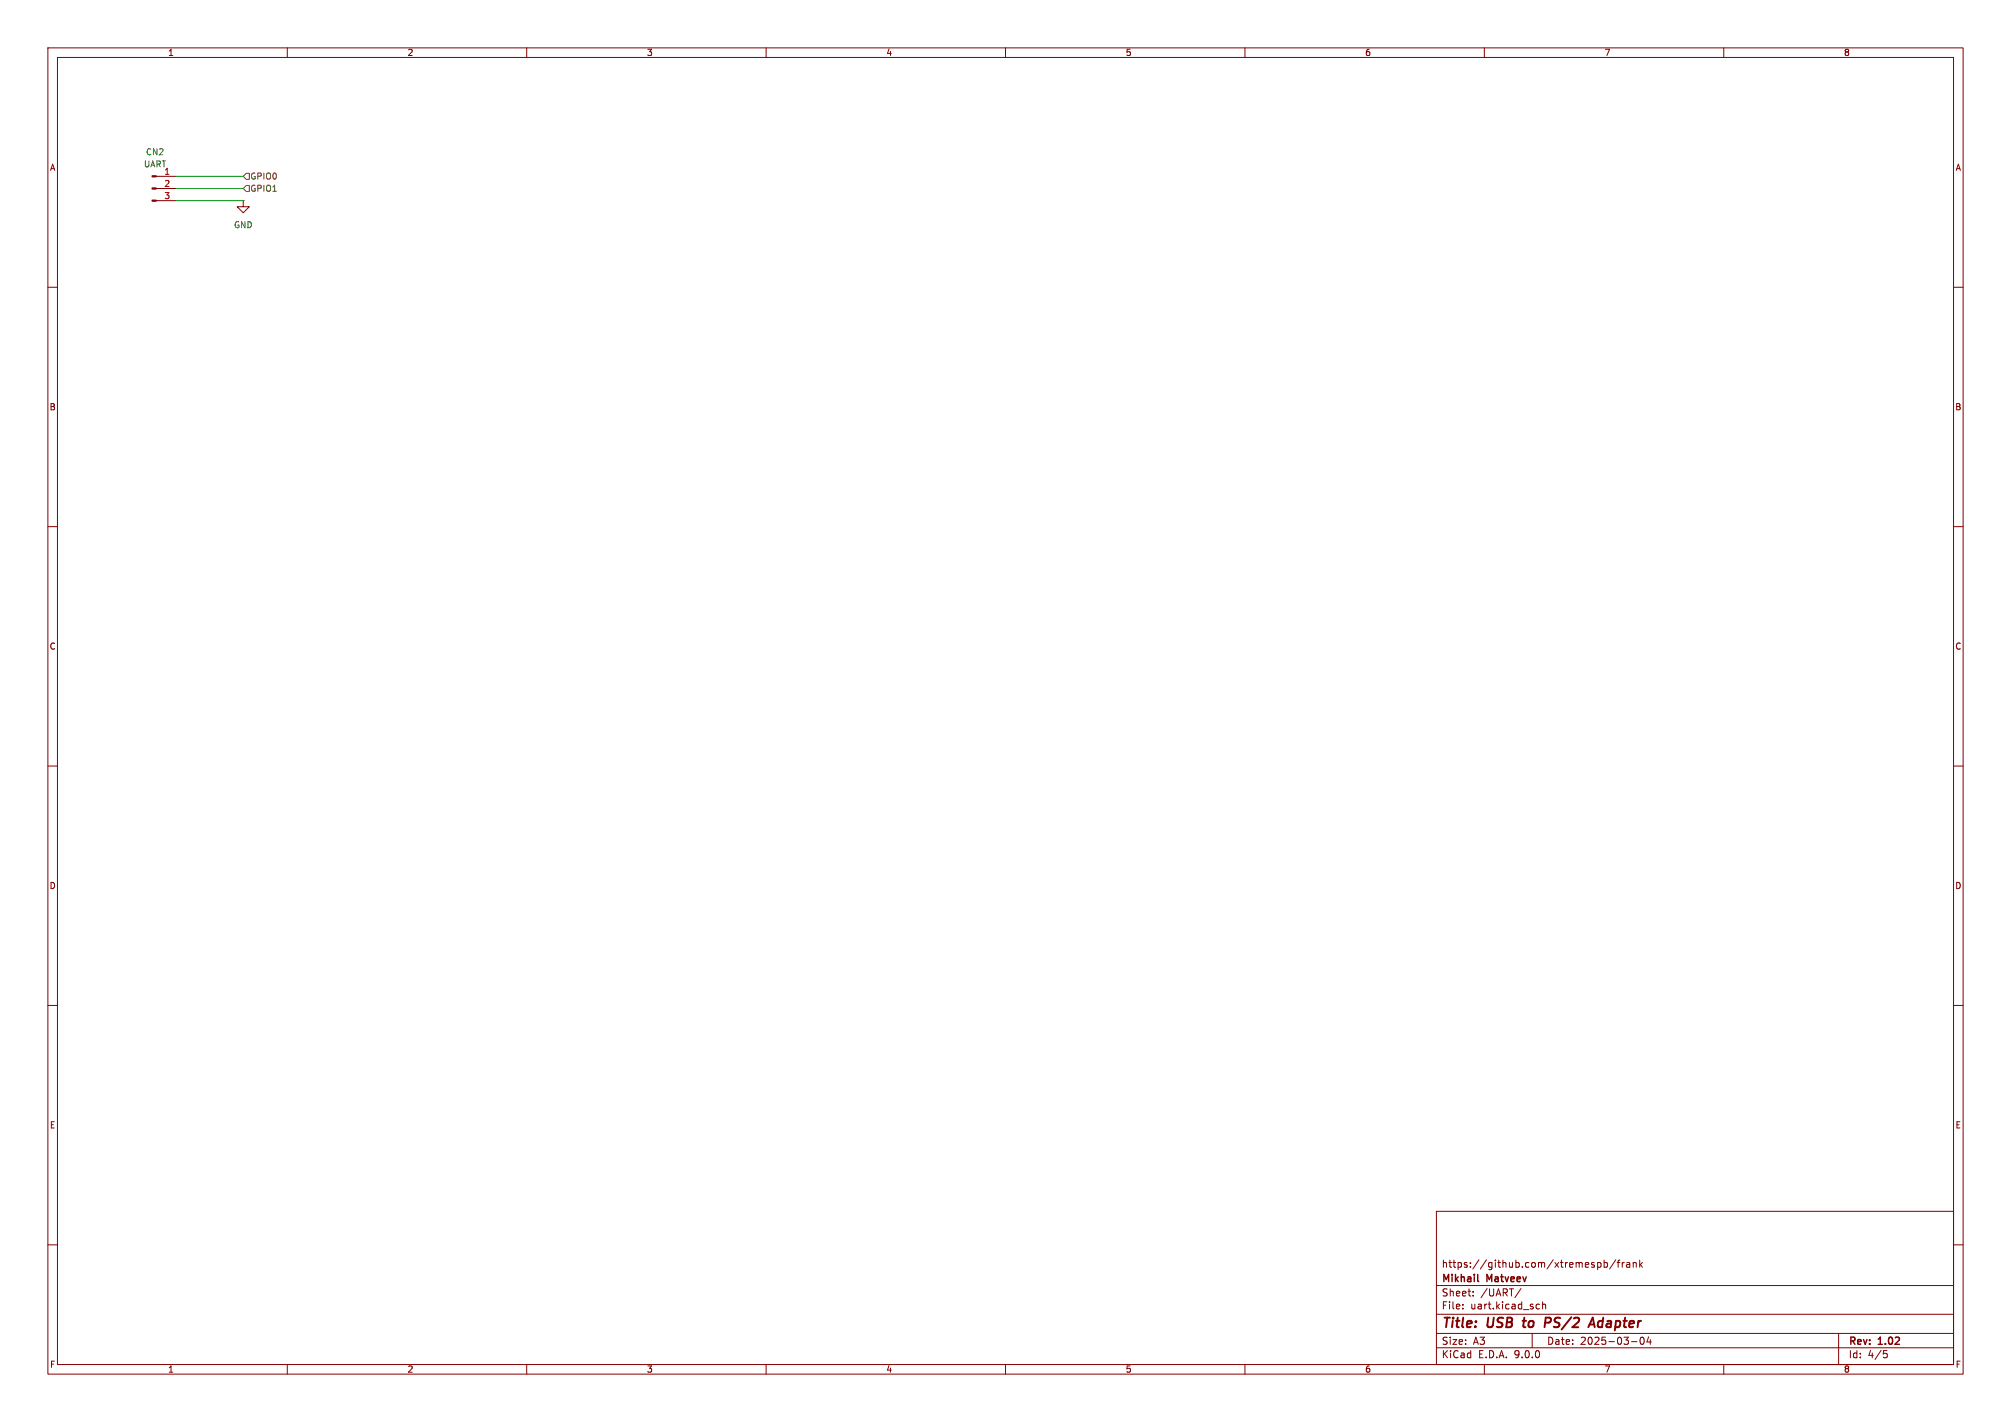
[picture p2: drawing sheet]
(kicad_sch
 (version 20250114)
 (generator "eeschema")
 (generator_version "9.0")
 (paper "A3")
 (title_block
  (title "USB to PS/2 Adapter")
  (date "2025-03-04")
  (rev "1.02")
  (company "Mikhail Matveev")
  (comment 1 "https://github.com/xtremespb/frank"))
 (lib_symbols
  (symbol "Connector:Conn_01x03_Pin"
   (pin_names
    (offset 1.016) (hide yes)) (exclude_from_sim no) (in_bom yes) (on_board yes)
   (property "Reference" "J" (at 0 5.08 0) (effects (font (size 1.27 1.27))))
   (property "Value" "Conn_01x03_Pin" (at 0 -5.08 0) (effects (font (size 1.27 1.27))))
   (property "Footprint" "" (at 0 0 0) (effects (font (size 1.27 1.27)) (hide yes)))
   (property "Datasheet" "~" (at 0 0 0) (effects (font (size 1.27 1.27)) (hide yes)))
   (property "Description" "Generic connector, single row, 01x03, script generated" (at 0 0 0) (effects (font (size 1.27 1.27)) (hide yes)))
   (property "ki_locked" "" (at 0 0 0) (effects (font (size 1.27 1.27))))
   (symbol "Conn_01x03_Pin_1_1"
    (rectangle (start 0.8636 2.667) (end 0 2.413) (stroke (width 0.1524) (type default)) (fill (type outline)))
    (rectangle (start 0.8636 0.127) (end 0 -0.127) (stroke (width 0.1524) (type default)) (fill (type outline)))
    (rectangle (start 0.8636 -2.413) (end 0 -2.667) (stroke (width 0.1524) (type default)) (fill (type outline)))
    (polyline (pts (xy 1.27 2.54) (xy 0.8636 2.54)) (stroke (width 0.1524) (type default)) (fill (type none)))
    (polyline (pts (xy 1.27 0) (xy 0.8636 0)) (stroke (width 0.1524) (type default)) (fill (type none)))
    (polyline (pts (xy 1.27 -2.54) (xy 0.8636 -2.54)) (stroke (width 0.1524) (type default)) (fill (type none)))
    (pin passive line (at 5.08 2.54 180) (length 3.81) (name "Pin_1" (effects (font (size 1.27 1.27)))) (number "1" (effects (font (size 1.27 1.27)))))
    (pin passive line (at 5.08 0 180) (length 3.81) (name "Pin_2" (effects (font (size 1.27 1.27)))) (number "2" (effects (font (size 1.27 1.27)))))
    (pin passive line (at 5.08 -2.54 180) (length 3.81) (name "Pin_3" (effects (font (size 1.27 1.27)))) (number "3" (effects (font (size 1.27 1.27))))))
   (embedded_fonts no))
  (symbol "GND_4"
   (power)
   (pin_numbers (hide yes))
   (pin_names
    (offset 0) (hide yes)) (exclude_from_sim no) (in_bom yes) (on_board yes)
   (property "Reference" "#PWR" (at 0 -6.35 0) (effects (font (size 1.27 1.27)) (hide yes)))
   (property "Value" "GND" (at 0 -3.81 0) (effects (font (size 1.27 1.27))))
   (property "Footprint" "" (at 0 0 0) (effects (font (size 1.27 1.27)) (hide yes)))
   (property "Datasheet" "" (at 0 0 0) (effects (font (size 1.27 1.27)) (hide yes)))
   (property "Description" "Power symbol creates a global label with name \"GND\" , ground" (at 0 0 0) (effects (font (size 1.27 1.27)) (hide yes)))
   (symbol "GND_4_0_1"
    (polyline (pts (xy 0 0) (xy 0 -1.27) (xy 1.27 -1.27) (xy 0 -2.54) (xy -1.27 -1.27) (xy 0 -1.27)) (stroke (width 0) (type default)) (fill (type none))))
   (symbol "GND_4_1_1"
    (pin power_in line (at 0 0 270) (length 0) (name "~" (effects (font (size 1.27 1.27)))) (number "1" (effects (font (size 1.27 1.27))))))
   (embedded_fonts no)))
 (wire
  (pts (xy 36.83 39.37) (xy 50.8 39.37))
  (stroke (width 0) (type default)))
 (wire
  (pts (xy 36.83 41.91) (xy 50.8 41.91))
  (stroke (width 0) (type default)))
 (wire
  (pts (xy 36.83 36.83) (xy 50.8 36.83))
  (stroke (width 0) (type default)))
 (hierarchical_label "GPIO0"
  (shape input)
  (at 50.8 36.83 0)
  (effects (font (size 1.27 1.27)) (justify left)))
 (hierarchical_label "GPIO1"
  (shape input)
  (at 50.8 39.37 0)
  (effects (font (size 1.27 1.27)) (justify left)))
 (symbol
  (lib_id "Connector:Conn_01x03_Pin")
  (at 31.75 39.37 0)
  (unit 1)
  (exclude_from_sim no)
  (in_bom yes)
  (on_board yes)
  (dnp no)
  (fields_autoplaced yes)
  (property "Reference" "CN2" (at 32.385 31.75 0) (effects (font (size 1.27 1.27))))
  (property "Value" "UART" (at 32.385 34.29 0) (effects (font (size 1.27 1.27))))
  (property "Footprint" "FRANK:Pin Header (1x03)" (at 31.75 39.37 0) (effects (font (size 1.27 1.27)) (hide yes)))
  (property "Datasheet" "~" (at 31.75 39.37 0) (effects (font (size 1.27 1.27)) (hide yes)))
  (property "Description" "Generic connector, single row, 01x03, script generated" (at 31.75 39.37 0) (effects (font (size 1.27 1.27)) (hide yes)))
  (pin "2")
  (pin "1")
  (pin "3"))
 (symbol
  (lib_name "GND_4")
  (lib_id "power:GND")
  (at 50.8 41.91 0)
  (unit 1)
  (exclude_from_sim no)
  (in_bom yes)
  (on_board yes)
  (dnp no)
  (fields_autoplaced yes)
  (property "Reference" "#PWR03" (at 50.8 48.26 0) (effects (font (size 1.27 1.27)) (hide yes)))
  (property "Value" "GND" (at 50.8 46.99 0) (effects (font (size 1.27 1.27))))
  (property "Footprint" "" (at 50.8 41.91 0) (effects (font (size 1.27 1.27)) (hide yes)))
  (property "Datasheet" "" (at 50.8 41.91 0) (effects (font (size 1.27 1.27)) (hide yes)))
  (property "Description" "Power symbol creates a global label with name \"GND\" , ground" (at 50.8 41.91 0) (effects (font (size 1.27 1.27)) (hide yes)))
  (pin "1")))
